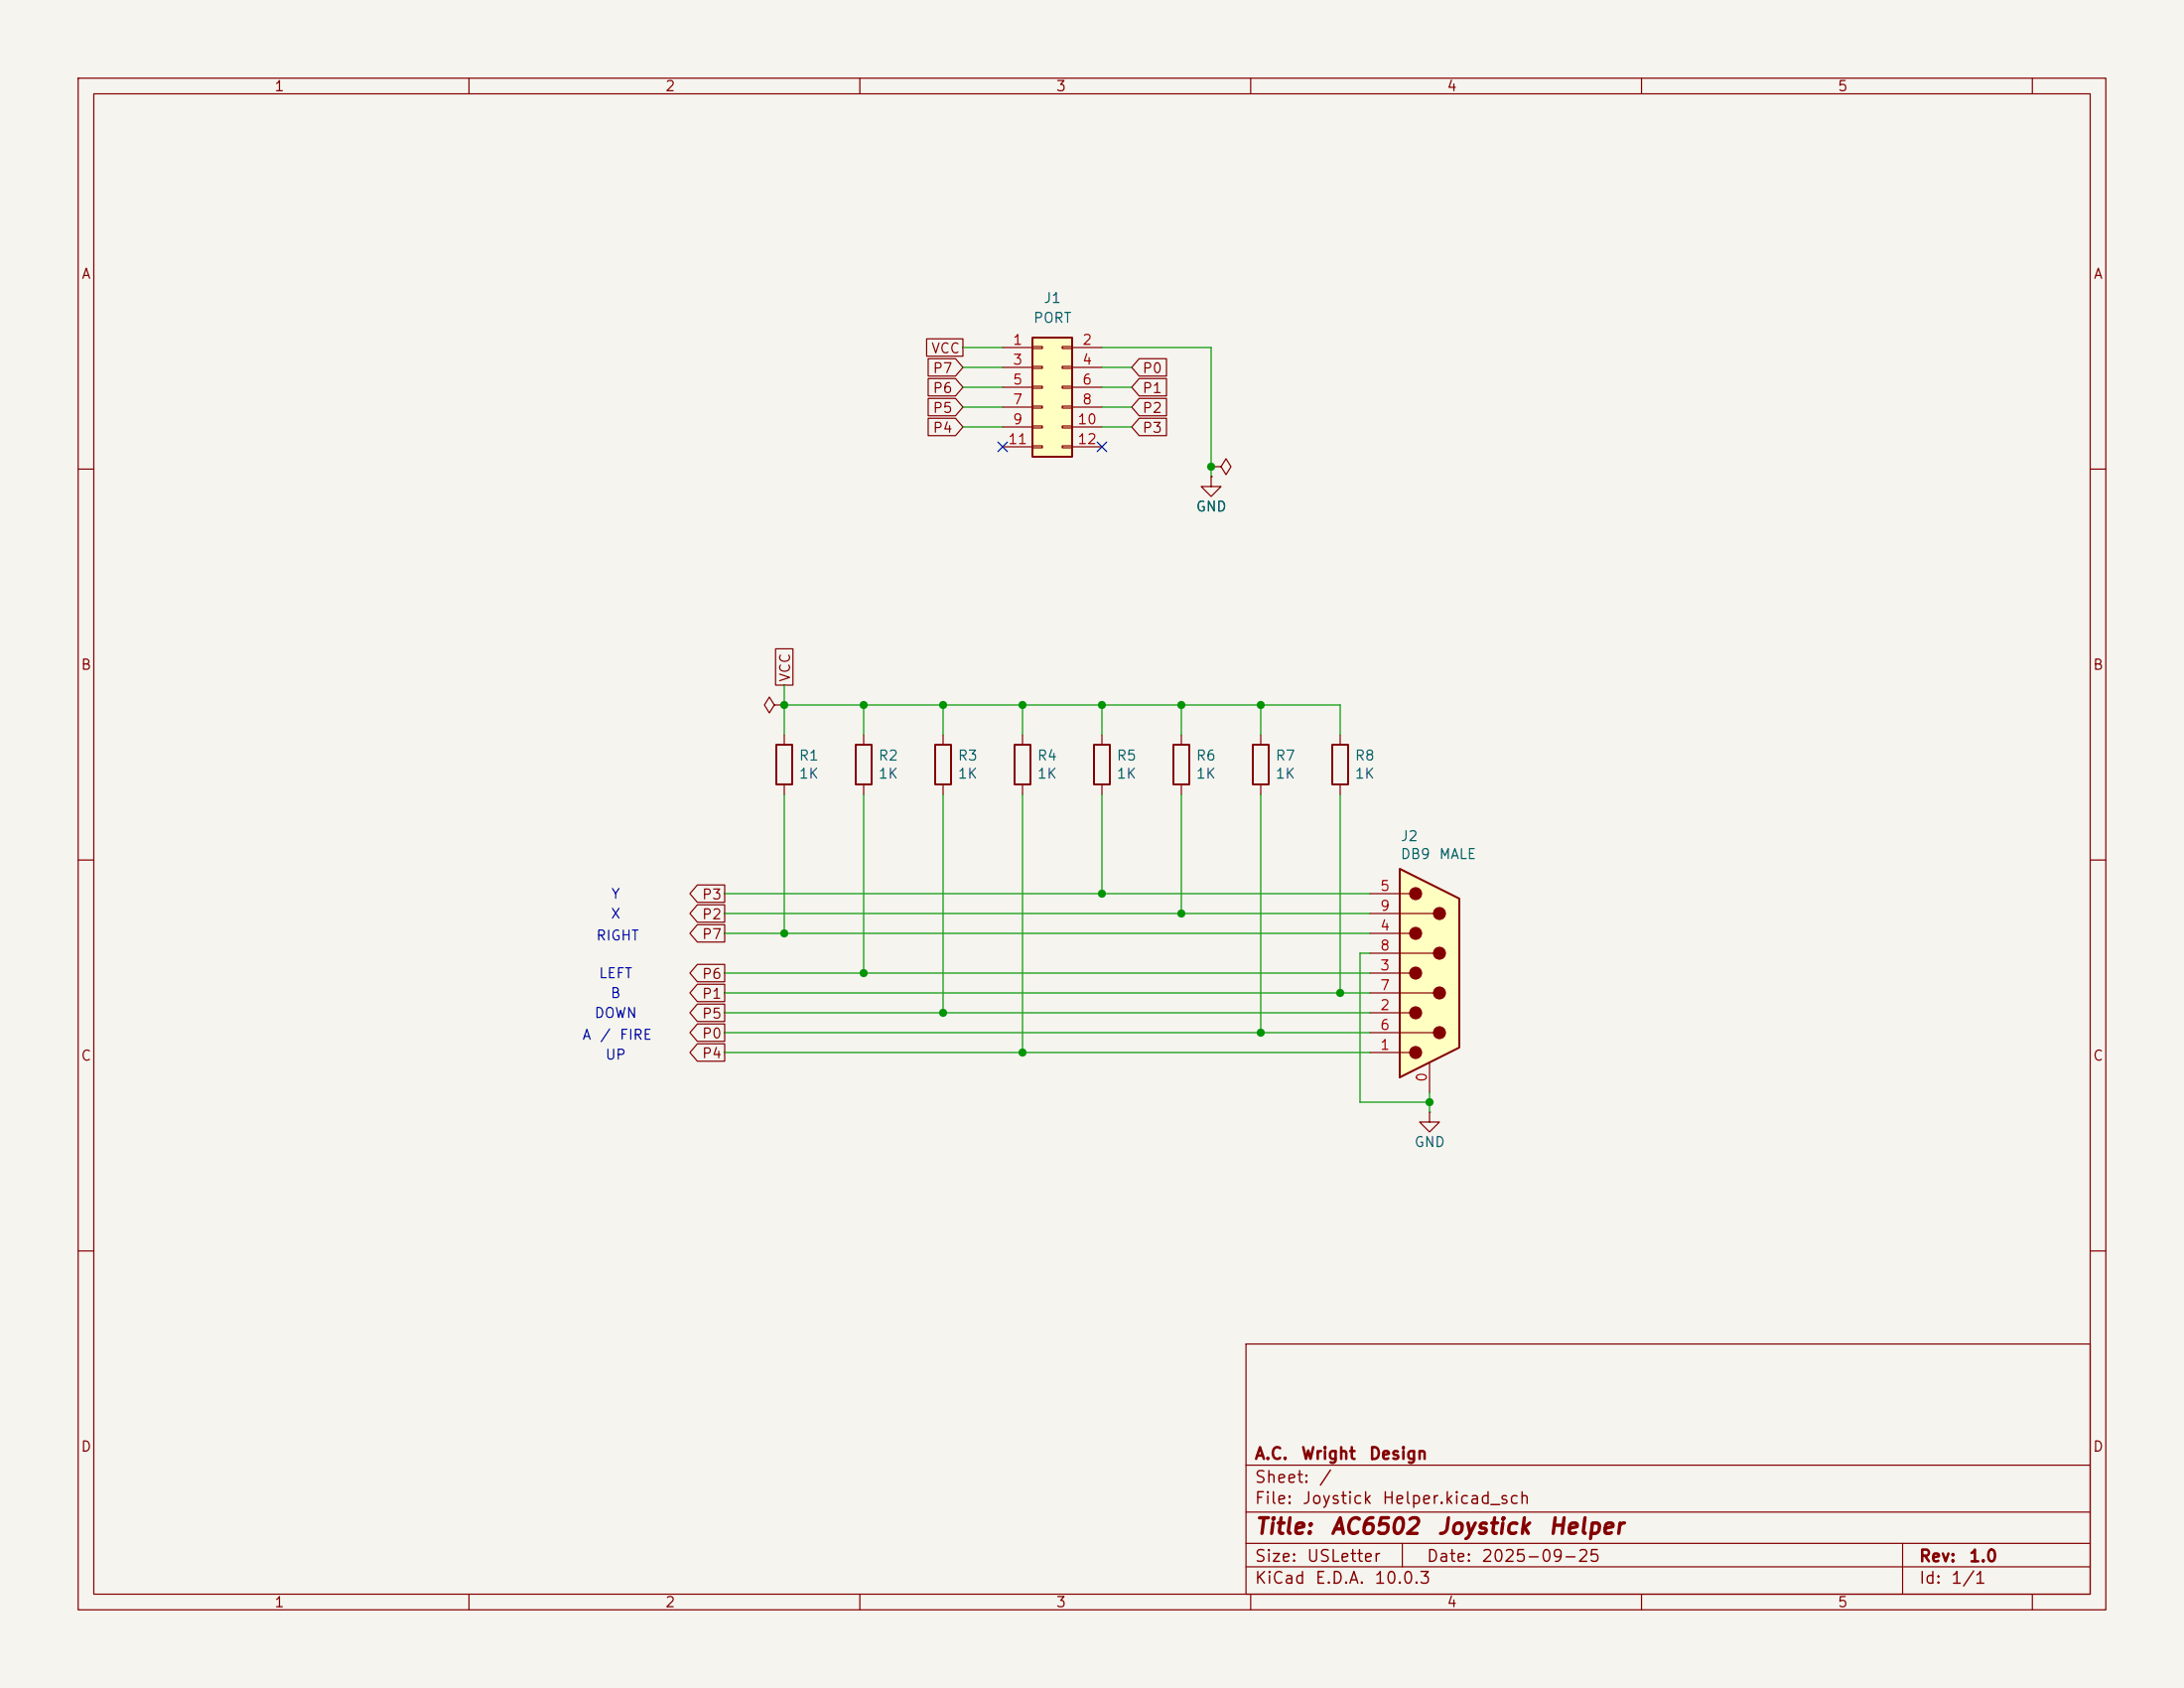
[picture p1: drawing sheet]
(kicad_sch
 (version 20250114)
 (generator "eeschema")
 (generator_version "9.0")
 (paper "USLetter")
 (title_block
  (title "AC6502 Joystick Helper")
  (date "2025-09-25")
  (rev "1.0")
  (company "A.C. Wright Design"))
 (lib_symbols
  (symbol "Connector:DE9_Pins_MountingHoles"
   (pin_names
    (offset 1.016) (hide yes)) (exclude_from_sim no) (in_bom yes) (on_board yes)
   (property "Reference" "J" (at 0 16.51 0) (effects (font (size 1.27 1.27))))
   (property "Value" "DE9_Pins_MountingHoles" (at 0 14.605 0) (effects (font (size 1.27 1.27))))
   (property "Footprint" "" (at 0 0 0) (effects (font (size 1.27 1.27)) (hide yes)))
   (property "Datasheet" "~" (at 0 0 0) (effects (font (size 1.27 1.27)) (hide yes)))
   (property "Description" "9-pin D-SUB connector, pins (male), Mounting Hole" (at 0 0 0) (effects (font (size 1.27 1.27)) (hide yes)))
   (symbol "DE9_Pins_MountingHoles_0_1"
    (polyline (pts (xy -3.81 10.16) (xy -2.54 10.16)) (stroke (width 0) (type default)) (fill (type none)))
    (polyline (pts (xy -3.81 7.62) (xy 0.508 7.62)) (stroke (width 0) (type default)) (fill (type none)))
    (polyline (pts (xy -3.81 5.08) (xy -2.54 5.08)) (stroke (width 0) (type default)) (fill (type none)))
    (polyline (pts (xy -3.81 2.54) (xy 0.508 2.54)) (stroke (width 0) (type default)) (fill (type none)))
    (polyline (pts (xy -3.81 0) (xy -2.54 0)) (stroke (width 0) (type default)) (fill (type none)))
    (polyline (pts (xy -3.81 -2.54) (xy 0.508 -2.54)) (stroke (width 0) (type default)) (fill (type none)))
    (polyline (pts (xy -3.81 -5.08) (xy -2.54 -5.08)) (stroke (width 0) (type default)) (fill (type none)))
    (polyline (pts (xy -3.81 -7.62) (xy 0.508 -7.62)) (stroke (width 0) (type default)) (fill (type none)))
    (polyline (pts (xy -3.81 -10.16) (xy -2.54 -10.16)) (stroke (width 0) (type default)) (fill (type none)))
    (polyline (pts (xy -3.81 -13.335) (xy -3.81 13.335) (xy 3.81 9.525) (xy 3.81 -9.525) (xy -3.81 -13.335)) (stroke (width 0.254) (type default)) (fill (type background)))
    (circle (center -1.778 10.16) (radius 0.762) (stroke (width 0) (type default)) (fill (type outline)))
    (circle (center -1.778 5.08) (radius 0.762) (stroke (width 0) (type default)) (fill (type outline)))
    (circle (center -1.778 0) (radius 0.762) (stroke (width 0) (type default)) (fill (type outline)))
    (circle (center -1.778 -5.08) (radius 0.762) (stroke (width 0) (type default)) (fill (type outline)))
    (circle (center -1.778 -10.16) (radius 0.762) (stroke (width 0) (type default)) (fill (type outline)))
    (circle (center 1.27 7.62) (radius 0.762) (stroke (width 0) (type default)) (fill (type outline)))
    (circle (center 1.27 2.54) (radius 0.762) (stroke (width 0) (type default)) (fill (type outline)))
    (circle (center 1.27 -2.54) (radius 0.762) (stroke (width 0) (type default)) (fill (type outline)))
    (circle (center 1.27 -7.62) (radius 0.762) (stroke (width 0) (type default)) (fill (type outline))))
   (symbol "DE9_Pins_MountingHoles_1_1"
    (pin passive line (at -7.62 10.16 0) (length 3.81) (name "5" (effects (font (size 1.27 1.27)))) (number "5" (effects (font (size 1.27 1.27)))))
    (pin passive line (at -7.62 7.62 0) (length 3.81) (name "9" (effects (font (size 1.27 1.27)))) (number "9" (effects (font (size 1.27 1.27)))))
    (pin passive line (at -7.62 5.08 0) (length 3.81) (name "4" (effects (font (size 1.27 1.27)))) (number "4" (effects (font (size 1.27 1.27)))))
    (pin passive line (at -7.62 2.54 0) (length 3.81) (name "8" (effects (font (size 1.27 1.27)))) (number "8" (effects (font (size 1.27 1.27)))))
    (pin passive line (at -7.62 0 0) (length 3.81) (name "3" (effects (font (size 1.27 1.27)))) (number "3" (effects (font (size 1.27 1.27)))))
    (pin passive line (at -7.62 -2.54 0) (length 3.81) (name "7" (effects (font (size 1.27 1.27)))) (number "7" (effects (font (size 1.27 1.27)))))
    (pin passive line (at -7.62 -5.08 0) (length 3.81) (name "2" (effects (font (size 1.27 1.27)))) (number "2" (effects (font (size 1.27 1.27)))))
    (pin passive line (at -7.62 -7.62 0) (length 3.81) (name "6" (effects (font (size 1.27 1.27)))) (number "6" (effects (font (size 1.27 1.27)))))
    (pin passive line (at -7.62 -10.16 0) (length 3.81) (name "1" (effects (font (size 1.27 1.27)))) (number "1" (effects (font (size 1.27 1.27)))))
    (pin passive line (at 0 -15.24 90) (length 3.81) (name "PAD" (effects (font (size 1.27 1.27)))) (number "0" (effects (font (size 1.27 1.27))))))
   (embedded_fonts no))
  (symbol "Connector_Generic:Conn_02x06_Odd_Even"
   (pin_names
    (offset 1.016) (hide yes)) (exclude_from_sim no) (in_bom yes) (on_board yes)
   (property "Reference" "J" (at 1.27 7.62 0) (effects (font (size 1.27 1.27))))
   (property "Value" "Conn_02x06_Odd_Even" (at 1.27 -10.16 0) (effects (font (size 1.27 1.27))))
   (property "Footprint" "" (at 0 0 0) (effects (font (size 1.27 1.27)) (hide yes)))
   (property "Datasheet" "~" (at 0 0 0) (effects (font (size 1.27 1.27)) (hide yes)))
   (property "Description" "Generic connector, double row, 02x06, odd/even pin numbering scheme (row 1 odd numbers, row 2 even numbers), script generated (kicad-library-utils/schlib/autogen/connector/)" (at 0 0 0) (effects (font (size 1.27 1.27)) (hide yes)))
   (symbol "Conn_02x06_Odd_Even_1_1"
    (rectangle (start -1.27 6.35) (end 3.81 -8.89) (stroke (width 0.254) (type default)) (fill (type background)))
    (rectangle (start -1.27 5.207) (end 0 4.953) (stroke (width 0.1524) (type default)) (fill (type none)))
    (rectangle (start -1.27 2.667) (end 0 2.413) (stroke (width 0.1524) (type default)) (fill (type none)))
    (rectangle (start -1.27 0.127) (end 0 -0.127) (stroke (width 0.1524) (type default)) (fill (type none)))
    (rectangle (start -1.27 -2.413) (end 0 -2.667) (stroke (width 0.1524) (type default)) (fill (type none)))
    (rectangle (start -1.27 -4.953) (end 0 -5.207) (stroke (width 0.1524) (type default)) (fill (type none)))
    (rectangle (start -1.27 -7.493) (end 0 -7.747) (stroke (width 0.1524) (type default)) (fill (type none)))
    (rectangle (start 3.81 5.207) (end 2.54 4.953) (stroke (width 0.1524) (type default)) (fill (type none)))
    (rectangle (start 3.81 2.667) (end 2.54 2.413) (stroke (width 0.1524) (type default)) (fill (type none)))
    (rectangle (start 3.81 0.127) (end 2.54 -0.127) (stroke (width 0.1524) (type default)) (fill (type none)))
    (rectangle (start 3.81 -2.413) (end 2.54 -2.667) (stroke (width 0.1524) (type default)) (fill (type none)))
    (rectangle (start 3.81 -4.953) (end 2.54 -5.207) (stroke (width 0.1524) (type default)) (fill (type none)))
    (rectangle (start 3.81 -7.493) (end 2.54 -7.747) (stroke (width 0.1524) (type default)) (fill (type none)))
    (pin passive line (at -5.08 5.08 0) (length 3.81) (name "Pin_1" (effects (font (size 1.27 1.27)))) (number "1" (effects (font (size 1.27 1.27)))))
    (pin passive line (at -5.08 2.54 0) (length 3.81) (name "Pin_3" (effects (font (size 1.27 1.27)))) (number "3" (effects (font (size 1.27 1.27)))))
    (pin passive line (at -5.08 0 0) (length 3.81) (name "Pin_5" (effects (font (size 1.27 1.27)))) (number "5" (effects (font (size 1.27 1.27)))))
    (pin passive line (at -5.08 -2.54 0) (length 3.81) (name "Pin_7" (effects (font (size 1.27 1.27)))) (number "7" (effects (font (size 1.27 1.27)))))
    (pin passive line (at -5.08 -5.08 0) (length 3.81) (name "Pin_9" (effects (font (size 1.27 1.27)))) (number "9" (effects (font (size 1.27 1.27)))))
    (pin passive line (at -5.08 -7.62 0) (length 3.81) (name "Pin_11" (effects (font (size 1.27 1.27)))) (number "11" (effects (font (size 1.27 1.27)))))
    (pin passive line (at 7.62 5.08 180) (length 3.81) (name "Pin_2" (effects (font (size 1.27 1.27)))) (number "2" (effects (font (size 1.27 1.27)))))
    (pin passive line (at 7.62 2.54 180) (length 3.81) (name "Pin_4" (effects (font (size 1.27 1.27)))) (number "4" (effects (font (size 1.27 1.27)))))
    (pin passive line (at 7.62 0 180) (length 3.81) (name "Pin_6" (effects (font (size 1.27 1.27)))) (number "6" (effects (font (size 1.27 1.27)))))
    (pin passive line (at 7.62 -2.54 180) (length 3.81) (name "Pin_8" (effects (font (size 1.27 1.27)))) (number "8" (effects (font (size 1.27 1.27)))))
    (pin passive line (at 7.62 -5.08 180) (length 3.81) (name "Pin_10" (effects (font (size 1.27 1.27)))) (number "10" (effects (font (size 1.27 1.27)))))
    (pin passive line (at 7.62 -7.62 180) (length 3.81) (name "Pin_12" (effects (font (size 1.27 1.27)))) (number "12" (effects (font (size 1.27 1.27))))))
   (embedded_fonts no))
  (symbol "Device:R"
   (pin_numbers (hide yes))
   (pin_names
    (offset 0)) (exclude_from_sim no) (in_bom yes) (on_board yes)
   (property "Reference" "R" (at 2.032 0 90) (effects (font (size 1.27 1.27))))
   (property "Value" "R" (at 0 0 90) (effects (font (size 1.27 1.27))))
   (property "Footprint" "" (at -1.778 0 90) (effects (font (size 1.27 1.27)) (hide yes)))
   (property "Datasheet" "~" (at 0 0 0) (effects (font (size 1.27 1.27)) (hide yes)))
   (property "Description" "Resistor" (at 0 0 0) (effects (font (size 1.27 1.27)) (hide yes)))
   (symbol "R_0_1"
    (rectangle (start -1.016 -2.54) (end 1.016 2.54) (stroke (width 0.254) (type default)) (fill (type none))))
   (symbol "R_1_1"
    (pin passive line (at 0 3.81 270) (length 1.27) (name "~" (effects (font (size 1.27 1.27)))) (number "1" (effects (font (size 1.27 1.27)))))
    (pin passive line (at 0 -3.81 90) (length 1.27) (name "~" (effects (font (size 1.27 1.27)))) (number "2" (effects (font (size 1.27 1.27))))))
   (embedded_fonts no))
  (symbol "power:GND"
   (power)
   (pin_numbers (hide yes))
   (pin_names
    (offset 0) (hide yes)) (exclude_from_sim no) (in_bom yes) (on_board yes)
   (property "Reference" "#PWR" (at 0 -6.35 0) (effects (font (size 1.27 1.27)) (hide yes)))
   (property "Value" "GND" (at 0 -3.81 0) (effects (font (size 1.27 1.27))))
   (property "Footprint" "" (at 0 0 0) (effects (font (size 1.27 1.27)) (hide yes)))
   (property "Datasheet" "" (at 0 0 0) (effects (font (size 1.27 1.27)) (hide yes)))
   (property "Description" "Power symbol creates a global label with name \"GND\" , ground" (at 0 0 0) (effects (font (size 1.27 1.27)) (hide yes)))
   (symbol "GND_0_1"
    (polyline (pts (xy 0 0) (xy 0 -1.27) (xy 1.27 -1.27) (xy 0 -2.54) (xy -1.27 -1.27) (xy 0 -1.27)) (stroke (width 0) (type default)) (fill (type none))))
   (symbol "GND_1_1"
    (pin power_in line (at 0 0 270) (length 0) (name "~" (effects (font (size 1.27 1.27)))) (number "1" (effects (font (size 1.27 1.27))))))
   (embedded_fonts no))
  (symbol "power:PWR_FLAG"
   (power)
   (pin_numbers (hide yes))
   (pin_names
    (offset 0) (hide yes)) (exclude_from_sim no) (in_bom yes) (on_board yes)
   (property "Reference" "#FLG" (at 0 1.905 0) (effects (font (size 1.27 1.27)) (hide yes)))
   (property "Value" "PWR_FLAG" (at 0 3.81 0) (effects (font (size 1.27 1.27))))
   (property "Footprint" "" (at 0 0 0) (effects (font (size 1.27 1.27)) (hide yes)))
   (property "Datasheet" "~" (at 0 0 0) (effects (font (size 1.27 1.27)) (hide yes)))
   (property "Description" "Special symbol for telling ERC where power comes from" (at 0 0 0) (effects (font (size 1.27 1.27)) (hide yes)))
   (symbol "PWR_FLAG_0_0"
    (pin power_out line (at 0 0 90) (length 0) (name "~" (effects (font (size 1.27 1.27)))) (number "1" (effects (font (size 1.27 1.27))))))
   (symbol "PWR_FLAG_0_1"
    (polyline (pts (xy 0 0) (xy 0 1.27) (xy -1.016 1.905) (xy 0 2.54) (xy 1.016 1.905) (xy 0 1.27)) (stroke (width 0) (type default)) (fill (type none))))
   (embedded_fonts no)))
 (text "X"
  (exclude_from_sim no)
  (at 78.74 117.094 0)
  (effects (font (size 1.27 1.27))))
 (text "Y"
  (exclude_from_sim no)
  (at 78.74 114.554 0)
  (effects (font (size 1.27 1.27))))
 (text "UP"
  (exclude_from_sim no)
  (at 78.74 135.128 0)
  (effects (font (size 1.27 1.27))))
 (text "LEFT"
  (exclude_from_sim no)
  (at 78.74 124.714 0)
  (effects (font (size 1.27 1.27))))
 (text "DOWN"
  (exclude_from_sim no)
  (at 78.74 129.794 0)
  (effects (font (size 1.27 1.27))))
 (text "RIGHT"
  (exclude_from_sim no)
  (at 78.994 119.888 0)
  (effects (font (size 1.27 1.27))))
 (text "B"
  (exclude_from_sim no)
  (at 78.74 127.254 0)
  (effects (font (size 1.27 1.27))))
 (text "A / FIRE"
  (exclude_from_sim no)
  (at 78.74 132.588 0)
  (effects (font (size 1.27 1.27))))
 (junction
  (at 110.49 90.17)
  (diameter 0)
  (color 0 0 0 0))
 (junction
  (at 130.81 134.62)
  (diameter 0)
  (color 0 0 0 0))
 (junction
  (at 120.65 90.17)
  (diameter 0)
  (color 0 0 0 0))
 (junction
  (at 151.13 116.84)
  (diameter 0)
  (color 0 0 0 0))
 (junction
  (at 151.13 90.17)
  (diameter 0)
  (color 0 0 0 0))
 (junction
  (at 140.97 114.3)
  (diameter 0)
  (color 0 0 0 0))
 (junction
  (at 182.88 140.97)
  (diameter 0)
  (color 0 0 0 0))
 (junction
  (at 110.49 124.46)
  (diameter 0)
  (color 0 0 0 0))
 (junction
  (at 100.33 90.17)
  (diameter 0)
  (color 0 0 0 0))
 (junction
  (at 161.29 90.17)
  (diameter 0)
  (color 0 0 0 0))
 (junction
  (at 140.97 90.17)
  (diameter 0)
  (color 0 0 0 0))
 (junction
  (at 154.94 59.69)
  (diameter 0)
  (color 0 0 0 0))
 (junction
  (at 100.33 119.38)
  (diameter 0)
  (color 0 0 0 0))
 (junction
  (at 130.81 90.17)
  (diameter 0)
  (color 0 0 0 0))
 (junction
  (at 161.29 132.08)
  (diameter 0)
  (color 0 0 0 0))
 (junction
  (at 171.45 127)
  (diameter 0)
  (color 0 0 0 0))
 (junction
  (at 120.65 129.54)
  (diameter 0)
  (color 0 0 0 0))
 (no_connect
  (at 140.97 57.15))
 (no_connect
  (at 128.27 57.15))
 (wire
  (pts (xy 151.13 90.17) (xy 161.29 90.17))
  (stroke (width 0) (type default)))
 (wire
  (pts (xy 123.19 49.53) (xy 128.27 49.53))
  (stroke (width 0) (type default)))
 (wire
  (pts (xy 92.71 127) (xy 171.45 127))
  (stroke (width 0) (type default)))
 (wire
  (pts (xy 140.97 90.17) (xy 130.81 90.17))
  (stroke (width 0) (type default)))
 (wire
  (pts (xy 92.71 119.38) (xy 100.33 119.38))
  (stroke (width 0) (type default)))
 (wire
  (pts (xy 140.97 54.61) (xy 144.78 54.61))
  (stroke (width 0) (type default)))
 (wire
  (pts (xy 140.97 44.45) (xy 154.94 44.45))
  (stroke (width 0) (type default)))
 (wire
  (pts (xy 120.65 129.54) (xy 175.26 129.54))
  (stroke (width 0) (type default)))
 (wire
  (pts (xy 92.71 124.46) (xy 110.49 124.46))
  (stroke (width 0) (type default)))
 (wire
  (pts (xy 173.99 121.92) (xy 173.99 140.97))
  (stroke (width 0) (type default)))
 (wire
  (pts (xy 140.97 101.6) (xy 140.97 114.3))
  (stroke (width 0) (type default)))
 (wire
  (pts (xy 140.97 114.3) (xy 175.26 114.3))
  (stroke (width 0) (type default)))
 (wire
  (pts (xy 130.81 134.62) (xy 175.26 134.62))
  (stroke (width 0) (type default)))
 (wire
  (pts (xy 151.13 90.17) (xy 151.13 93.98))
  (stroke (width 0) (type default)))
 (wire
  (pts (xy 173.99 140.97) (xy 182.88 140.97))
  (stroke (width 0) (type default)))
 (wire
  (pts (xy 140.97 46.99) (xy 144.78 46.99))
  (stroke (width 0) (type default)))
 (wire
  (pts (xy 92.71 116.84) (xy 151.13 116.84))
  (stroke (width 0) (type default)))
 (wire
  (pts (xy 110.49 90.17) (xy 100.33 90.17))
  (stroke (width 0) (type default)))
 (wire
  (pts (xy 151.13 101.6) (xy 151.13 116.84))
  (stroke (width 0) (type default)))
 (wire
  (pts (xy 151.13 90.17) (xy 140.97 90.17))
  (stroke (width 0) (type default)))
 (wire
  (pts (xy 140.97 52.07) (xy 144.78 52.07))
  (stroke (width 0) (type default)))
 (wire
  (pts (xy 120.65 90.17) (xy 120.65 93.98))
  (stroke (width 0) (type default)))
 (wire
  (pts (xy 175.26 121.92) (xy 173.99 121.92))
  (stroke (width 0) (type default)))
 (wire
  (pts (xy 123.19 44.45) (xy 128.27 44.45))
  (stroke (width 0) (type default)))
 (wire
  (pts (xy 92.71 134.62) (xy 130.81 134.62))
  (stroke (width 0) (type default)))
 (wire
  (pts (xy 171.45 101.6) (xy 171.45 127))
  (stroke (width 0) (type default)))
 (wire
  (pts (xy 110.49 124.46) (xy 175.26 124.46))
  (stroke (width 0) (type default)))
 (wire
  (pts (xy 161.29 132.08) (xy 175.26 132.08))
  (stroke (width 0) (type default)))
 (wire
  (pts (xy 171.45 127) (xy 175.26 127))
  (stroke (width 0) (type default)))
 (wire
  (pts (xy 100.33 87.63) (xy 100.33 90.17))
  (stroke (width 0) (type default)))
 (wire
  (pts (xy 182.88 139.7) (xy 182.88 140.97))
  (stroke (width 0) (type default)))
 (wire
  (pts (xy 161.29 93.98) (xy 161.29 90.17))
  (stroke (width 0) (type default)))
 (wire
  (pts (xy 92.71 129.54) (xy 120.65 129.54))
  (stroke (width 0) (type default)))
 (wire
  (pts (xy 92.71 132.08) (xy 161.29 132.08))
  (stroke (width 0) (type default)))
 (wire
  (pts (xy 123.19 54.61) (xy 128.27 54.61))
  (stroke (width 0) (type default)))
 (wire
  (pts (xy 100.33 119.38) (xy 175.26 119.38))
  (stroke (width 0) (type default)))
 (wire
  (pts (xy 151.13 116.84) (xy 175.26 116.84))
  (stroke (width 0) (type default)))
 (wire
  (pts (xy 140.97 49.53) (xy 144.78 49.53))
  (stroke (width 0) (type default)))
 (wire
  (pts (xy 120.65 101.6) (xy 120.65 129.54))
  (stroke (width 0) (type default)))
 (wire
  (pts (xy 130.81 90.17) (xy 130.81 93.98))
  (stroke (width 0) (type default)))
 (wire
  (pts (xy 161.29 101.6) (xy 161.29 132.08))
  (stroke (width 0) (type default)))
 (wire
  (pts (xy 171.45 93.98) (xy 171.45 90.17))
  (stroke (width 0) (type default)))
 (wire
  (pts (xy 130.81 101.6) (xy 130.81 134.62))
  (stroke (width 0) (type default)))
 (wire
  (pts (xy 154.94 44.45) (xy 154.94 59.69))
  (stroke (width 0) (type default)))
 (wire
  (pts (xy 171.45 90.17) (xy 161.29 90.17))
  (stroke (width 0) (type default)))
 (wire
  (pts (xy 182.88 140.97) (xy 182.88 142.24))
  (stroke (width 0) (type default)))
 (wire
  (pts (xy 154.94 59.69) (xy 154.94 60.96))
  (stroke (width 0) (type default)))
 (wire
  (pts (xy 140.97 90.17) (xy 140.97 93.98))
  (stroke (width 0) (type default)))
 (wire
  (pts (xy 123.19 52.07) (xy 128.27 52.07))
  (stroke (width 0) (type default)))
 (wire
  (pts (xy 100.33 101.6) (xy 100.33 119.38))
  (stroke (width 0) (type default)))
 (wire
  (pts (xy 110.49 90.17) (xy 110.49 93.98))
  (stroke (width 0) (type default)))
 (wire
  (pts (xy 123.19 46.99) (xy 128.27 46.99))
  (stroke (width 0) (type default)))
 (wire
  (pts (xy 130.81 90.17) (xy 120.65 90.17))
  (stroke (width 0) (type default)))
 (wire
  (pts (xy 100.33 90.17) (xy 100.33 93.98))
  (stroke (width 0) (type default)))
 (wire
  (pts (xy 110.49 101.6) (xy 110.49 124.46))
  (stroke (width 0) (type default)))
 (wire
  (pts (xy 120.65 90.17) (xy 110.49 90.17))
  (stroke (width 0) (type default)))
 (wire
  (pts (xy 92.71 114.3) (xy 140.97 114.3))
  (stroke (width 0) (type default)))
 (global_label "P4"
  (shape output)
  (at 92.71 134.62 180)
  (effects (font (size 1.27 1.27)) (justify right))
  (property "Intersheetrefs" "${INTERSHEET_REFS}" (at 92.71 134.62 0) (effects (font (size 1.27 1.27)) (hide yes))))
 (global_label "P5"
  (shape output)
  (at 92.71 129.54 180)
  (effects (font (size 1.27 1.27)) (justify right))
  (property "Intersheetrefs" "${INTERSHEET_REFS}" (at 92.71 129.54 0) (effects (font (size 1.27 1.27)) (hide yes))))
 (global_label "VCC"
  (shape passive)
  (at 100.33 87.63 90)
  (fields_autoplaced yes)
  (effects (font (size 1.27 1.27)) (justify left))
  (property "Intersheetrefs" "${INTERSHEET_REFS}" (at 100.33 81.6704 90) (effects (font (size 1.27 1.27)) (justify left) (hide yes))))
 (global_label "P7"
  (shape output)
  (at 92.71 119.38 180)
  (effects (font (size 1.27 1.27)) (justify right))
  (property "Intersheetrefs" "${INTERSHEET_REFS}" (at 92.71 119.38 0) (effects (font (size 1.27 1.27)) (hide yes))))
 (global_label "P2"
  (shape output)
  (at 92.71 116.84 180)
  (effects (font (size 1.27 1.27)) (justify right))
  (property "Intersheetrefs" "${INTERSHEET_REFS}" (at 92.71 116.84 0) (effects (font (size 1.27 1.27)) (hide yes))))
 (global_label "P7"
  (shape input)
  (at 123.19 46.99 180)
  (fields_autoplaced yes)
  (effects (font (size 1.27 1.27)) (justify right))
  (property "Intersheetrefs" "${INTERSHEET_REFS}" (at 118.3795 46.99 0) (effects (font (size 1.27 1.27)) (justify right) (hide yes))))
 (global_label "P4"
  (shape input)
  (at 123.19 54.61 180)
  (fields_autoplaced yes)
  (effects (font (size 1.27 1.27)) (justify right))
  (property "Intersheetrefs" "${INTERSHEET_REFS}" (at 118.3795 54.61 0) (effects (font (size 1.27 1.27)) (justify right) (hide yes))))
 (global_label "P0"
  (shape output)
  (at 92.71 132.08 180)
  (effects (font (size 1.27 1.27)) (justify right))
  (property "Intersheetrefs" "${INTERSHEET_REFS}" (at 92.71 132.08 0) (effects (font (size 1.27 1.27)) (hide yes))))
 (global_label "P0"
  (shape input)
  (at 144.78 46.99 0)
  (fields_autoplaced yes)
  (effects (font (size 1.27 1.27)) (justify left))
  (property "Intersheetrefs" "${INTERSHEET_REFS}" (at 149.5905 46.99 0) (effects (font (size 1.27 1.27)) (justify left) (hide yes))))
 (global_label "P1"
  (shape input)
  (at 144.78 49.53 0)
  (fields_autoplaced yes)
  (effects (font (size 1.27 1.27)) (justify left))
  (property "Intersheetrefs" "${INTERSHEET_REFS}" (at 149.5905 49.53 0) (effects (font (size 1.27 1.27)) (justify left) (hide yes))))
 (global_label "P1"
  (shape output)
  (at 92.71 127 180)
  (effects (font (size 1.27 1.27)) (justify right))
  (property "Intersheetrefs" "${INTERSHEET_REFS}" (at 92.71 127 0) (effects (font (size 1.27 1.27)) (hide yes))))
 (global_label "P6"
  (shape output)
  (at 92.71 124.46 180)
  (effects (font (size 1.27 1.27)) (justify right))
  (property "Intersheetrefs" "${INTERSHEET_REFS}" (at 92.71 124.46 0) (effects (font (size 1.27 1.27)) (hide yes))))
 (global_label "VCC"
  (shape passive)
  (at 123.19 44.45 180)
  (effects (font (size 1.27 1.27)) (justify right))
  (property "Intersheetrefs" "${INTERSHEET_REFS}" (at 123.19 44.45 0) (effects (font (size 1.27 1.27)) (hide yes))))
 (global_label "P6"
  (shape input)
  (at 123.19 49.53 180)
  (fields_autoplaced yes)
  (effects (font (size 1.27 1.27)) (justify right))
  (property "Intersheetrefs" "${INTERSHEET_REFS}" (at 118.3795 49.53 0) (effects (font (size 1.27 1.27)) (justify right) (hide yes))))
 (global_label "P2"
  (shape input)
  (at 144.78 52.07 0)
  (fields_autoplaced yes)
  (effects (font (size 1.27 1.27)) (justify left))
  (property "Intersheetrefs" "${INTERSHEET_REFS}" (at 149.5905 52.07 0) (effects (font (size 1.27 1.27)) (justify left) (hide yes))))
 (global_label "P3"
  (shape output)
  (at 92.71 114.3 180)
  (effects (font (size 1.27 1.27)) (justify right))
  (property "Intersheetrefs" "${INTERSHEET_REFS}" (at 92.71 114.3 0) (effects (font (size 1.27 1.27)) (hide yes))))
 (global_label "P5"
  (shape input)
  (at 123.19 52.07 180)
  (fields_autoplaced yes)
  (effects (font (size 1.27 1.27)) (justify right))
  (property "Intersheetrefs" "${INTERSHEET_REFS}" (at 118.3795 52.07 0) (effects (font (size 1.27 1.27)) (justify right) (hide yes))))
 (global_label "P3"
  (shape input)
  (at 144.78 54.61 0)
  (fields_autoplaced yes)
  (effects (font (size 1.27 1.27)) (justify left))
  (property "Intersheetrefs" "${INTERSHEET_REFS}" (at 149.5905 54.61 0) (effects (font (size 1.27 1.27)) (justify left) (hide yes))))
 (symbol
  (lib_id "Connector:DE9_Pins_MountingHoles")
  (at 182.88 124.46 0)
  (unit 1)
  (exclude_from_sim no)
  (in_bom yes)
  (on_board yes)
  (dnp no)
  (property "Reference" "J2" (at 179.07 106.934 0) (effects (font (size 1.27 1.27)) (justify left)))
  (property "Value" "DB9 MALE" (at 179.07 109.22 0) (effects (font (size 1.27 1.27)) (justify left)))
  (property "Footprint" "Connector_Dsub:DSUB-9_Pins_Horizontal_P2.77x2.84mm_EdgePinOffset7.70mm_Housed_MountingHolesOffset9.12mm" (at 182.88 124.46 0) (effects (font (size 1.27 1.27)) (hide yes)))
  (property "Datasheet" "" (at 182.88 124.46 0) (effects (font (size 1.27 1.27)) (hide yes)))
  (property "Description" "9-pin D-SUB connector, pins (male), Mounting Hole" (at 182.88 124.46 0) (effects (font (size 1.27 1.27)) (hide yes)))
  (property "Digikey" "609-1481-ND" (at 182.88 124.46 0) (effects (font (size 1.27 1.27)) (hide yes)))
  (property "Mouser" "649-D09P33E4GX00LF" (at 182.88 124.46 0) (hide yes) (show_name no) (do_not_autoplace no) (effects (font (size 1.27 1.27))))
  (property "Jameco" "" (at 182.88 124.46 0) (hide yes) (show_name no) (do_not_autoplace no) (effects (font (size 1.27 1.27))))
  (property "LCSC" "" (at 182.88 124.46 0) (hide yes) (show_name no) (do_not_autoplace no) (effects (font (size 1.27 1.27))))
  (property "Other" "" (at 182.88 124.46 0) (hide yes) (show_name no) (do_not_autoplace no) (effects (font (size 1.27 1.27))))
  (pin "1")
  (pin "2")
  (pin "3")
  (pin "4")
  (pin "5")
  (pin "6")
  (pin "7")
  (pin "8")
  (pin "9")
  (pin "0"))
 (symbol
  (lib_id "power:PWR_FLAG")
  (at 100.33 90.17 90)
  (unit 1)
  (exclude_from_sim no)
  (in_bom yes)
  (on_board yes)
  (dnp no)
  (fields_autoplaced yes)
  (property "Reference" "#FLG01" (at 98.425 90.17 0) (effects (font (size 1.27 1.27)) (hide yes)))
  (property "Value" "PWR_FLAG" (at 96.52 90.1699 90) (effects (font (size 1.27 1.27)) (justify left) (hide yes)))
  (property "Footprint" "" (at 100.33 90.17 0) (effects (font (size 1.27 1.27)) (hide yes)))
  (property "Datasheet" "" (at 100.33 90.17 0) (effects (font (size 1.27 1.27)) (hide yes)))
  (property "Description" "Special symbol for telling ERC where power comes from" (at 100.33 90.17 0) (effects (font (size 1.27 1.27)) (hide yes)))
  (pin "1"))
 (symbol
  (lib_id "Device:R")
  (at 110.49 97.79 180)
  (unit 1)
  (exclude_from_sim no)
  (in_bom yes)
  (on_board yes)
  (dnp no)
  (property "Reference" "R2" (at 112.268 96.6216 0) (effects (font (size 1.27 1.27)) (justify right)))
  (property "Value" "1K" (at 112.268 98.933 0) (effects (font (size 1.27 1.27)) (justify right)))
  (property "Footprint" "Resistor_THT:R_Axial_DIN0204_L3.6mm_D1.6mm_P5.08mm_Horizontal" (at 112.268 97.79 90) (effects (font (size 1.27 1.27)) (hide yes)))
  (property "Datasheet" "" (at 110.49 97.79 0) (effects (font (size 1.27 1.27)) (hide yes)))
  (property "Description" "Resistor" (at 110.49 97.79 0) (effects (font (size 1.27 1.27)) (hide yes)))
  (property "Digikey" "13-MFR-12FTF52-1KCT-ND" (at 110.49 97.79 0) (hide yes) (show_name no) (do_not_autoplace no) (effects (font (size 1.27 1.27))))
  (property "Mouser" "603-MFR-12FTF52-1K" (at 110.49 97.79 0) (hide yes) (show_name no) (do_not_autoplace no) (effects (font (size 1.27 1.27))))
  (property "Jameco" "" (at 110.49 97.79 0) (hide yes) (show_name no) (do_not_autoplace no) (effects (font (size 1.27 1.27))))
  (property "LCSC" "" (at 110.49 97.79 0) (hide yes) (show_name no) (do_not_autoplace no) (effects (font (size 1.27 1.27))))
  (property "Other" "" (at 110.49 97.79 0) (hide yes) (show_name no) (do_not_autoplace no) (effects (font (size 1.27 1.27))))
  (pin "1")
  (pin "2"))
 (symbol
  (lib_id "Device:R")
  (at 161.29 97.79 180)
  (unit 1)
  (exclude_from_sim no)
  (in_bom yes)
  (on_board yes)
  (dnp no)
  (property "Reference" "R7" (at 163.068 96.6216 0) (effects (font (size 1.27 1.27)) (justify right)))
  (property "Value" "1K" (at 163.068 98.933 0) (effects (font (size 1.27 1.27)) (justify right)))
  (property "Footprint" "Resistor_THT:R_Axial_DIN0204_L3.6mm_D1.6mm_P5.08mm_Horizontal" (at 163.068 97.79 90) (effects (font (size 1.27 1.27)) (hide yes)))
  (property "Datasheet" "" (at 161.29 97.79 0) (effects (font (size 1.27 1.27)) (hide yes)))
  (property "Description" "Resistor" (at 161.29 97.79 0) (effects (font (size 1.27 1.27)) (hide yes)))
  (property "Digikey" "13-MFR-12FTF52-1KCT-ND" (at 161.29 97.79 0) (hide yes) (show_name no) (do_not_autoplace no) (effects (font (size 1.27 1.27))))
  (property "Mouser" "603-MFR-12FTF52-1K" (at 161.29 97.79 0) (hide yes) (show_name no) (do_not_autoplace no) (effects (font (size 1.27 1.27))))
  (property "Jameco" "" (at 161.29 97.79 0) (hide yes) (show_name no) (do_not_autoplace no) (effects (font (size 1.27 1.27))))
  (property "LCSC" "" (at 161.29 97.79 0) (hide yes) (show_name no) (do_not_autoplace no) (effects (font (size 1.27 1.27))))
  (property "Other" "" (at 161.29 97.79 0) (hide yes) (show_name no) (do_not_autoplace no) (effects (font (size 1.27 1.27))))
  (pin "1")
  (pin "2"))
 (symbol
  (lib_id "Device:R")
  (at 140.97 97.79 180)
  (unit 1)
  (exclude_from_sim no)
  (in_bom yes)
  (on_board yes)
  (dnp no)
  (property "Reference" "R5" (at 142.748 96.6216 0) (effects (font (size 1.27 1.27)) (justify right)))
  (property "Value" "1K" (at 142.748 98.933 0) (effects (font (size 1.27 1.27)) (justify right)))
  (property "Footprint" "Resistor_THT:R_Axial_DIN0204_L3.6mm_D1.6mm_P5.08mm_Horizontal" (at 142.748 97.79 90) (effects (font (size 1.27 1.27)) (hide yes)))
  (property "Datasheet" "" (at 140.97 97.79 0) (effects (font (size 1.27 1.27)) (hide yes)))
  (property "Description" "Resistor" (at 140.97 97.79 0) (effects (font (size 1.27 1.27)) (hide yes)))
  (property "Digikey" "13-MFR-12FTF52-1KCT-ND" (at 140.97 97.79 0) (hide yes) (show_name no) (do_not_autoplace no) (effects (font (size 1.27 1.27))))
  (property "Mouser" "603-MFR-12FTF52-1K" (at 140.97 97.79 0) (hide yes) (show_name no) (do_not_autoplace no) (effects (font (size 1.27 1.27))))
  (property "Jameco" "" (at 140.97 97.79 0) (hide yes) (show_name no) (do_not_autoplace no) (effects (font (size 1.27 1.27))))
  (property "LCSC" "" (at 140.97 97.79 0) (hide yes) (show_name no) (do_not_autoplace no) (effects (font (size 1.27 1.27))))
  (property "Other" "" (at 140.97 97.79 0) (hide yes) (show_name no) (do_not_autoplace no) (effects (font (size 1.27 1.27))))
  (pin "1")
  (pin "2"))
 (symbol
  (lib_id "Device:R")
  (at 130.81 97.79 180)
  (unit 1)
  (exclude_from_sim no)
  (in_bom yes)
  (on_board yes)
  (dnp no)
  (property "Reference" "R4" (at 132.588 96.6216 0) (effects (font (size 1.27 1.27)) (justify right)))
  (property "Value" "1K" (at 132.588 98.933 0) (effects (font (size 1.27 1.27)) (justify right)))
  (property "Footprint" "Resistor_THT:R_Axial_DIN0204_L3.6mm_D1.6mm_P5.08mm_Horizontal" (at 132.588 97.79 90) (effects (font (size 1.27 1.27)) (hide yes)))
  (property "Datasheet" "" (at 130.81 97.79 0) (effects (font (size 1.27 1.27)) (hide yes)))
  (property "Description" "Resistor" (at 130.81 97.79 0) (effects (font (size 1.27 1.27)) (hide yes)))
  (property "Digikey" "13-MFR-12FTF52-1KCT-ND" (at 130.81 97.79 0) (hide yes) (show_name no) (do_not_autoplace no) (effects (font (size 1.27 1.27))))
  (property "Mouser" "603-MFR-12FTF52-1K" (at 130.81 97.79 0) (hide yes) (show_name no) (do_not_autoplace no) (effects (font (size 1.27 1.27))))
  (property "Jameco" "" (at 130.81 97.79 0) (hide yes) (show_name no) (do_not_autoplace no) (effects (font (size 1.27 1.27))))
  (property "LCSC" "" (at 130.81 97.79 0) (hide yes) (show_name no) (do_not_autoplace no) (effects (font (size 1.27 1.27))))
  (property "Other" "" (at 130.81 97.79 0) (hide yes) (show_name no) (do_not_autoplace no) (effects (font (size 1.27 1.27))))
  (pin "1")
  (pin "2"))
 (symbol
  (lib_id "Device:R")
  (at 171.45 97.79 180)
  (unit 1)
  (exclude_from_sim no)
  (in_bom yes)
  (on_board yes)
  (dnp no)
  (property "Reference" "R8" (at 173.228 96.6216 0) (effects (font (size 1.27 1.27)) (justify right)))
  (property "Value" "1K" (at 173.228 98.933 0) (effects (font (size 1.27 1.27)) (justify right)))
  (property "Footprint" "Resistor_THT:R_Axial_DIN0204_L3.6mm_D1.6mm_P5.08mm_Horizontal" (at 173.228 97.79 90) (effects (font (size 1.27 1.27)) (hide yes)))
  (property "Datasheet" "" (at 171.45 97.79 0) (effects (font (size 1.27 1.27)) (hide yes)))
  (property "Description" "Resistor" (at 171.45 97.79 0) (effects (font (size 1.27 1.27)) (hide yes)))
  (property "Digikey" "13-MFR-12FTF52-1KCT-ND" (at 171.45 97.79 0) (hide yes) (show_name no) (do_not_autoplace no) (effects (font (size 1.27 1.27))))
  (property "Mouser" "603-MFR-12FTF52-1K" (at 171.45 97.79 0) (hide yes) (show_name no) (do_not_autoplace no) (effects (font (size 1.27 1.27))))
  (property "Jameco" "" (at 171.45 97.79 0) (hide yes) (show_name no) (do_not_autoplace no) (effects (font (size 1.27 1.27))))
  (property "LCSC" "" (at 171.45 97.79 0) (hide yes) (show_name no) (do_not_autoplace no) (effects (font (size 1.27 1.27))))
  (property "Other" "" (at 171.45 97.79 0) (hide yes) (show_name no) (do_not_autoplace no) (effects (font (size 1.27 1.27))))
  (pin "1")
  (pin "2"))
 (symbol
  (lib_id "Connector_Generic:Conn_02x06_Odd_Even")
  (at 133.35 49.53 0)
  (unit 1)
  (exclude_from_sim no)
  (in_bom yes)
  (on_board yes)
  (dnp no)
  (fields_autoplaced yes)
  (property "Reference" "J1" (at 134.62 38.1 0) (effects (font (size 1.27 1.27))))
  (property "Value" "PORT" (at 134.62 40.64 0) (effects (font (size 1.27 1.27))))
  (property "Footprint" "6502 Parts:6502 GPIO Connector" (at 133.35 49.53 0) (effects (font (size 1.27 1.27)) (hide yes)))
  (property "Datasheet" "" (at 133.35 49.53 0) (effects (font (size 1.27 1.27)) (hide yes)))
  (property "Description" "Generic connector, double row, 02x06, odd/even pin numbering scheme (row 1 odd numbers, row 2 even numbers), script generated (kicad-library-utils/schlib/autogen/connector/)" (at 133.35 49.53 0) (effects (font (size 1.27 1.27)) (hide yes)))
  (property "Digikey" "2057-BHR-12-VUA-ND" (at 133.35 49.53 0) (hide yes) (show_name no) (do_not_autoplace no) (effects (font (size 1.27 1.27))))
  (property "Mouser" "737-BHR-12-VUA" (at 133.35 49.53 0) (hide yes) (show_name no) (do_not_autoplace no) (effects (font (size 1.27 1.27))))
  (property "Jameco" "" (at 133.35 49.53 0) (hide yes) (show_name no) (do_not_autoplace no) (effects (font (size 1.27 1.27))))
  (property "LCSC" "" (at 133.35 49.53 0) (hide yes) (show_name no) (do_not_autoplace no) (effects (font (size 1.27 1.27))))
  (property "Other" "2057-BHR-12-VUA-ND" (at 133.35 49.53 0) (hide yes) (show_name no) (do_not_autoplace no) (effects (font (size 1.27 1.27))))
  (pin "4")
  (pin "3")
  (pin "9")
  (pin "8")
  (pin "2")
  (pin "6")
  (pin "11")
  (pin "1")
  (pin "12")
  (pin "10")
  (pin "7")
  (pin "5"))
 (symbol
  (lib_id "power:PWR_FLAG")
  (at 154.94 59.69 270)
  (unit 1)
  (exclude_from_sim no)
  (in_bom yes)
  (on_board yes)
  (dnp no)
  (fields_autoplaced yes)
  (property "Reference" "#FLG02" (at 156.845 59.69 0) (effects (font (size 1.27 1.27)) (hide yes)))
  (property "Value" "PWR_FLAG" (at 158.75 59.6901 90) (effects (font (size 1.27 1.27)) (justify left) (hide yes)))
  (property "Footprint" "" (at 154.94 59.69 0) (effects (font (size 1.27 1.27)) (hide yes)))
  (property "Datasheet" "" (at 154.94 59.69 0) (effects (font (size 1.27 1.27)) (hide yes)))
  (property "Description" "Special symbol for telling ERC where power comes from" (at 154.94 59.69 0) (effects (font (size 1.27 1.27)) (hide yes)))
  (pin "1"))
 (symbol
  (lib_id "Device:R")
  (at 151.13 97.79 180)
  (unit 1)
  (exclude_from_sim no)
  (in_bom yes)
  (on_board yes)
  (dnp no)
  (property "Reference" "R6" (at 152.908 96.6216 0) (effects (font (size 1.27 1.27)) (justify right)))
  (property "Value" "1K" (at 152.908 98.933 0) (effects (font (size 1.27 1.27)) (justify right)))
  (property "Footprint" "Resistor_THT:R_Axial_DIN0204_L3.6mm_D1.6mm_P5.08mm_Horizontal" (at 152.908 97.79 90) (effects (font (size 1.27 1.27)) (hide yes)))
  (property "Datasheet" "" (at 151.13 97.79 0) (effects (font (size 1.27 1.27)) (hide yes)))
  (property "Description" "Resistor" (at 151.13 97.79 0) (effects (font (size 1.27 1.27)) (hide yes)))
  (property "Digikey" "13-MFR-12FTF52-1KCT-ND" (at 151.13 97.79 0) (hide yes) (show_name no) (do_not_autoplace no) (effects (font (size 1.27 1.27))))
  (property "Mouser" "603-MFR-12FTF52-1K" (at 151.13 97.79 0) (hide yes) (show_name no) (do_not_autoplace no) (effects (font (size 1.27 1.27))))
  (property "Jameco" "" (at 151.13 97.79 0) (hide yes) (show_name no) (do_not_autoplace no) (effects (font (size 1.27 1.27))))
  (property "LCSC" "" (at 151.13 97.79 0) (hide yes) (show_name no) (do_not_autoplace no) (effects (font (size 1.27 1.27))))
  (property "Other" "" (at 151.13 97.79 0) (hide yes) (show_name no) (do_not_autoplace no) (effects (font (size 1.27 1.27))))
  (pin "1")
  (pin "2"))
 (symbol
  (lib_id "power:GND")
  (at 182.88 142.24 0)
  (unit 1)
  (exclude_from_sim no)
  (in_bom yes)
  (on_board yes)
  (dnp no)
  (fields_autoplaced yes)
  (property "Reference" "#PWR02" (at 182.88 148.59 0) (effects (font (size 1.27 1.27)) (hide yes)))
  (property "Value" "GND" (at 182.88 146.05 0) (effects (font (size 1.27 1.27))))
  (property "Footprint" "" (at 182.88 142.24 0) (effects (font (size 1.27 1.27)) (hide yes)))
  (property "Datasheet" "" (at 182.88 142.24 0) (effects (font (size 1.27 1.27)) (hide yes)))
  (property "Description" "Power symbol creates a global label with name \"GND\" , ground" (at 182.88 142.24 0) (effects (font (size 1.27 1.27)) (hide yes)))
  (pin "1"))
 (symbol
  (lib_id "Device:R")
  (at 120.65 97.79 180)
  (unit 1)
  (exclude_from_sim no)
  (in_bom yes)
  (on_board yes)
  (dnp no)
  (property "Reference" "R3" (at 122.428 96.6216 0) (effects (font (size 1.27 1.27)) (justify right)))
  (property "Value" "1K" (at 122.428 98.933 0) (effects (font (size 1.27 1.27)) (justify right)))
  (property "Footprint" "Resistor_THT:R_Axial_DIN0204_L3.6mm_D1.6mm_P5.08mm_Horizontal" (at 122.428 97.79 90) (effects (font (size 1.27 1.27)) (hide yes)))
  (property "Datasheet" "" (at 120.65 97.79 0) (effects (font (size 1.27 1.27)) (hide yes)))
  (property "Description" "Resistor" (at 120.65 97.79 0) (effects (font (size 1.27 1.27)) (hide yes)))
  (property "Digikey" "13-MFR-12FTF52-1KCT-ND" (at 120.65 97.79 0) (hide yes) (show_name no) (do_not_autoplace no) (effects (font (size 1.27 1.27))))
  (property "Mouser" "603-MFR-12FTF52-1K" (at 120.65 97.79 0) (hide yes) (show_name no) (do_not_autoplace no) (effects (font (size 1.27 1.27))))
  (property "Jameco" "" (at 120.65 97.79 0) (hide yes) (show_name no) (do_not_autoplace no) (effects (font (size 1.27 1.27))))
  (property "LCSC" "" (at 120.65 97.79 0) (hide yes) (show_name no) (do_not_autoplace no) (effects (font (size 1.27 1.27))))
  (property "Other" "" (at 120.65 97.79 0) (hide yes) (show_name no) (do_not_autoplace no) (effects (font (size 1.27 1.27))))
  (pin "1")
  (pin "2"))
 (symbol
  (lib_id "Device:R")
  (at 100.33 97.79 180)
  (unit 1)
  (exclude_from_sim no)
  (in_bom yes)
  (on_board yes)
  (dnp no)
  (property "Reference" "R1" (at 102.108 96.6216 0) (effects (font (size 1.27 1.27)) (justify right)))
  (property "Value" "1K" (at 102.108 98.933 0) (effects (font (size 1.27 1.27)) (justify right)))
  (property "Footprint" "Resistor_THT:R_Axial_DIN0204_L3.6mm_D1.6mm_P5.08mm_Horizontal" (at 102.108 97.79 90) (effects (font (size 1.27 1.27)) (hide yes)))
  (property "Datasheet" "" (at 100.33 97.79 0) (effects (font (size 1.27 1.27)) (hide yes)))
  (property "Description" "Resistor" (at 100.33 97.79 0) (effects (font (size 1.27 1.27)) (hide yes)))
  (property "Digikey" "13-MFR-12FTF52-1KCT-ND" (at 100.33 97.79 0) (hide yes) (show_name no) (do_not_autoplace no) (effects (font (size 1.27 1.27))))
  (property "Mouser" "603-MFR-12FTF52-1K" (at 100.33 97.79 0) (hide yes) (show_name no) (do_not_autoplace no) (effects (font (size 1.27 1.27))))
  (property "Jameco" "" (at 100.33 97.79 0) (hide yes) (show_name no) (do_not_autoplace no) (effects (font (size 1.27 1.27))))
  (property "LCSC" "" (at 100.33 97.79 0) (hide yes) (show_name no) (do_not_autoplace no) (effects (font (size 1.27 1.27))))
  (property "Other" "" (at 100.33 97.79 0) (hide yes) (show_name no) (do_not_autoplace no) (effects (font (size 1.27 1.27))))
  (pin "1")
  (pin "2"))
 (symbol
  (lib_id "power:GND")
  (at 154.94 60.96 0)
  (unit 1)
  (exclude_from_sim no)
  (in_bom yes)
  (on_board yes)
  (dnp no)
  (fields_autoplaced yes)
  (property "Reference" "#PWR01" (at 154.94 67.31 0) (effects (font (size 1.27 1.27)) (hide yes)))
  (property "Value" "GND" (at 154.94 64.77 0) (effects (font (size 1.27 1.27))))
  (property "Footprint" "" (at 154.94 60.96 0) (effects (font (size 1.27 1.27)) (hide yes)))
  (property "Datasheet" "" (at 154.94 60.96 0) (effects (font (size 1.27 1.27)) (hide yes)))
  (property "Description" "Power symbol creates a global label with name \"GND\" , ground" (at 154.94 60.96 0) (effects (font (size 1.27 1.27)) (hide yes)))
  (pin "1"))
 (sheet_instances
  (path ""
   (page "1")))
 (embedded_fonts no))
